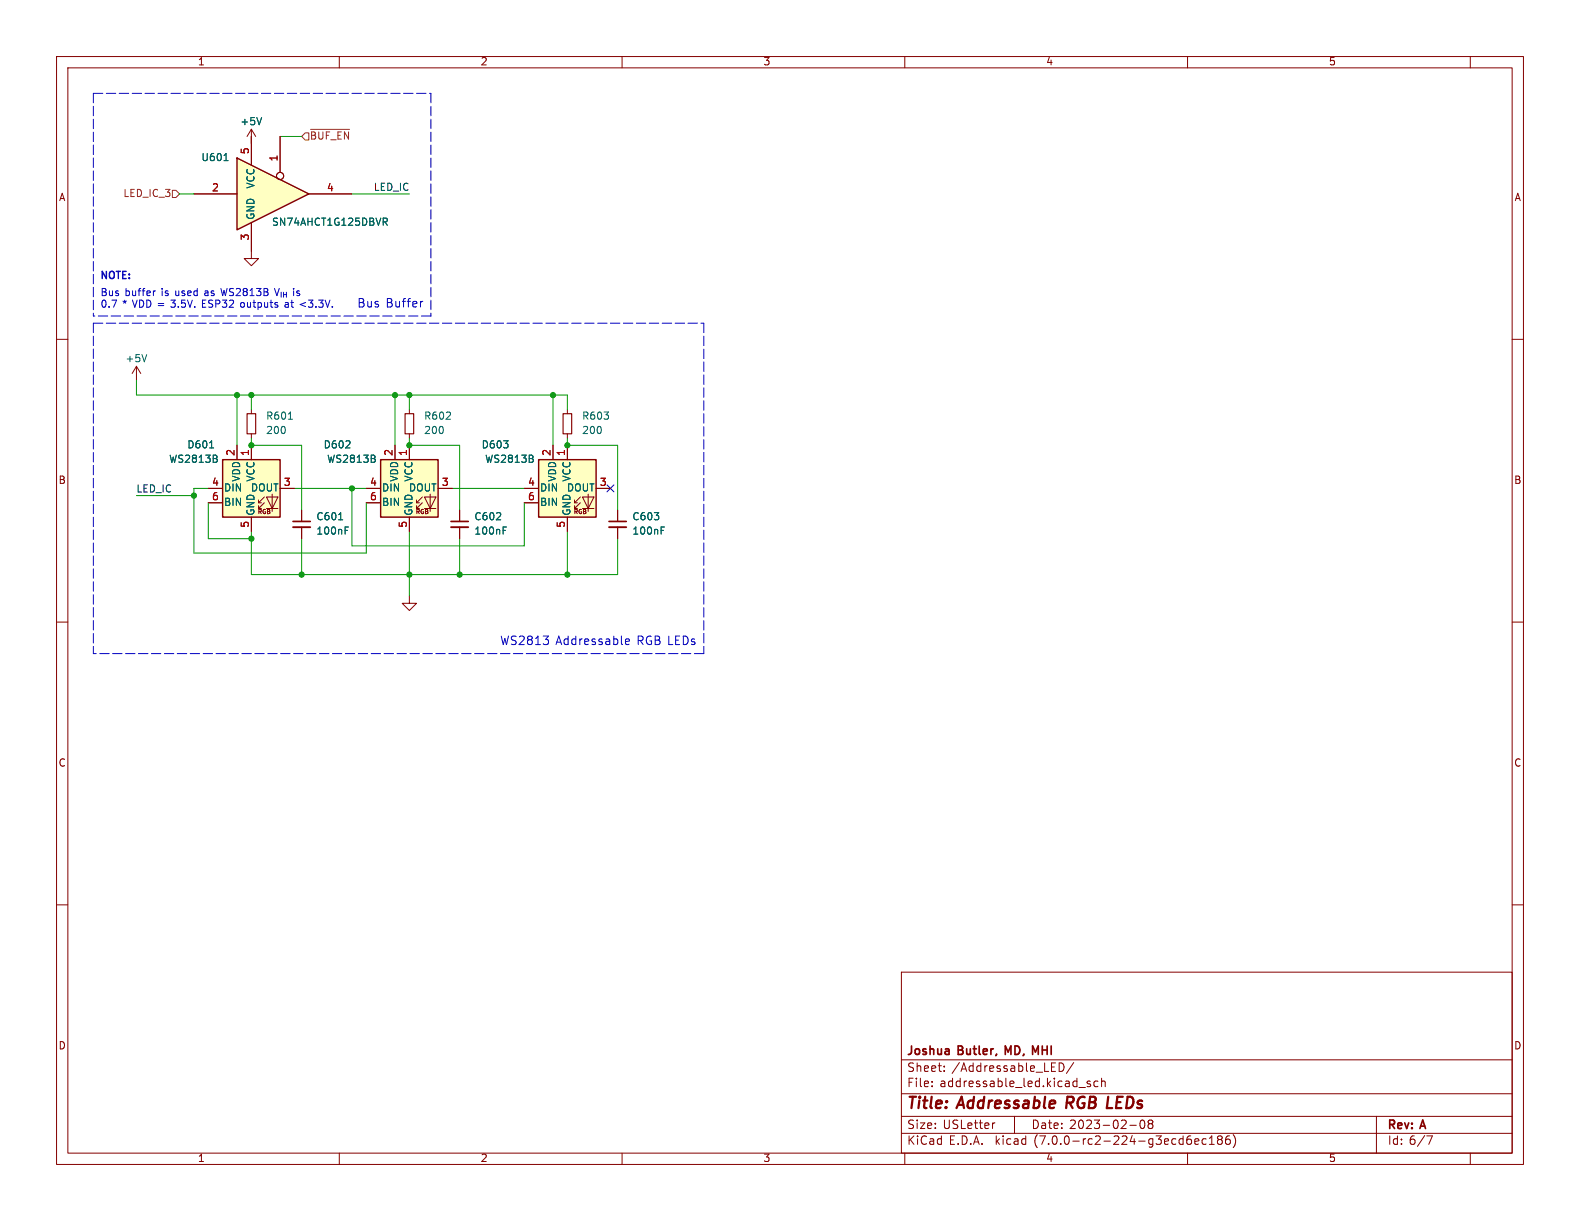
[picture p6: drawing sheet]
<svg xmlns="http://www.w3.org/2000/svg" width="279mm" height="216mm" viewBox="0 0 279 216" stroke-linecap="round" stroke-linejoin="round" font-family="sans-serif">
<g fill="none" stroke="#840000" stroke-width=".18">
<path d="M10 10h259.4v195.9h-259.4zM12 12h255.4v191.9h-255.4zM60 10v2M110 10v2M160 10v2M210 10v2M260 10v2M44.4 22.9l-.7 1.2M44.4 22.9v2.5M44.4 22.9l.8 1.2M10 60h2M44.4 44.5v1.2h1.3l-1.3 1.3-1.2-1.3h1.2"/>
<path d="M267.4 60h2M10 110h2M267.4 110h2M10 160h2M267.4 160h2M159.4 171.9h108v32h-108zM159.4 197.4h108M159.4 193.4h108M159.4 187.4h108M164.8 192v.2M164.8 191.2v.2M167 189.3v.2"/>
<path d="M167 188.5v.2M175.9 198.6h-.2M179.4 197.4v3M187.3 188v1.5a.79 .79 0 0 0 .9-.5 .79 .79 0 0 0-.3-1M189.9 187.9l-1.3 1.9M192.8 191.2h-.4l-.2 .2 .1 .2 .5 .1v.4h-.6M194.2 191.2h-.5l-.3 .2v.5l.2 .2h.6M194.8 191.3l.2-.1h.4v1M194.8 190.7v1.5M199.8 199h1.1M201.8 198.1h.1a.81 .81 0 0 1 .6 .6 .81 .81 0 0 1-.3 .8l-.1 .1a.81 .81 0 0 1-.6-.7 .81 .81 0 0 1 .3-.8zM203.3 198.7l-.3-.3 .3-.3h.3l.3 .2-.3 .4"/>
<path d="M203.3 198.7l-.3 .3 .1 .4 .2 .2h.3l.3-.3-.1-.5-.2-.1M203.3 198.7h.3M243.4 197.4v6.5M60 203.9v2M110 203.9v2M159.4 200.4h108M160 203.9v2M210 203.9v2M210.6 201.5l.1 .2-.1 .6M211.3 201.9l.7-.2-.1-.3h-.4l-.2 .2 .1 .7h.5M213.3 201.4h-.4l-.3 .2v.5l.1 .2h.6M213.9 202.4h.8"/>
<path d="M213.9 201.3l.4-.4v1.5M215.6 201.5l-.3 .3 .1 .4 .2 .2h.3l.2-.3v-.3l-.2-.3M215.6 201.5l-.3-.3 .3-.3h.3l.2 .2-.2 .4M215.6 201.5h.3M217.4 200.9a.59 .59 0 0 0-.7 .6v.6l.2 .2 .4 .1 .2-.2 .1-.5-.2-.2-.4-.1-.3 .3M218.1 200.6a1.72 1.72 0 0 1 0 2.3M253.3 200.9l-.6 1.5M260 203.9v2"/>
</g>
<path d="M46.3 20.8l-.5 1.3" fill="none" stroke="#006464" stroke-width=".18"/>
<path d="M41.9 27.9l12.7 6.4-12.7 6.3z" fill="#ffffc2"/>
<path d="M41.9 27.9l12.7 6.4-12.7 6.3zM39.4 81.3h10.1v10.1h-10.1zM67.3 81.3h10.2v10.1h-10.2zM95.2 81.3h10.2v10.1h-10.2z" fill="none" stroke="#840000" stroke-width=".25"/>
<g fill="none" stroke="#840000" stroke-width=".18">
<path d="M34.3 34.3h7.6M44.4 24.1v5.1M44.4 39.4v5.1M49.5 24.1v6.4M54.6 34.3h7.6M24.1 64.8l-.7 1.2M24.1 64.8v2.5M24.1 64.8l.8 1.2M41.9 78.7v2.6M44.4 72.4v.8M44.4 76.7v.8M44.4 78.7v2.6"/>
<path d="M69.8 78.7v2.6M72.4 72.4v.8M72.4 76.7v.8M72.4 78.7v2.6M97.8 78.7v2.6M100.3 72.4v.8M100.3 76.7v.8M100.3 78.7v2.6M36.8 88.9h2.6M36.8 86.4h2.6M44.4 91.4v2.6M45.7 89.9h.5"/>
<path d="M45.7 88.9h.5M46.7 88.9l-1 1v-.5M46.7 87.9l-1 1v-.5M47.1 87.9h2l-1 2zM47.1 89.9h2M48.1 87.4v3M49.5 86.4h2.6M53.3 90.2v2M53.3 93.2v2.1M64.8 88.9h2.5M64.8 86.4h2.5M72.4 91.4v2.6"/>
<path d="M73.7 89.9h.5M73.7 88.9h.5M74.7 88.9l-1 1v-.5M74.7 87.9l-1 1v-.5M75.1 87.9h2l-1 2zM75.1 89.9h2M76.1 87.4v3M77.5 86.4h2.5M81.3 90.2v2M81.3 93.2v2.1M92.7 88.9h2.5M92.7 86.4h2.5"/>
<path d="M100.3 91.4v2.6M101.6 89.9h.5M101.6 88.9h.5M102.6 88.9l-1 1v-.5M102.6 87.9l-1 1v-.5M103 87.9h2l-1 2zM103 89.9h2M104 87.4v3M105.4 86.4h2.5M109.2 90.2v2M109.2 93.2v2.1M72.4 105.4v1.3h1.3l-1.3 1.3-1.3-1.3h1.3"/>
<circle cx="49.5" cy="31.1" r=".63"/>
</g>
<g fill="none" stroke="#006464" stroke-width=".18">
<path d="M39.6 28.4h.7M46.3 20.8l-.5 1.3M67.8 38.6h.4l.3 .2-.1 .4h-.6M68.1 39.2l.4 .6M25.9 62.7l-.4 1.3M37.1 79.2h.7M51 74.1h.7M38.3 81.1l.1 .2-.1 .4M38.3 80.6v.4M59.9 91.9h.7M61 93.2h.6M66.3 81.1l.1 .2-.1 .4"/>
<path d="M66.3 80.6v.4M89 93.2h.6M94.2 81.1l.1 .2-.1 .4M94.2 80.6v.4M116.9 93.2h.6"/>
</g>
<path d="M43.7 73.2h1.5v3.5h-1.5zM71.6 73.2h1.6v3.5h-1.6zM99.6 73.2h1.5v3.5h-1.5z" fill="none" stroke="#840000" stroke-width=".2"/>
<path d="M51.8 93.2h3.1M79.8 93.2h3M107.7 93.2h3" fill="none" stroke="#840000" stroke-width=".33"/>
<path d="M51.8 92.2h3.1M79.8 92.2h3M107.7 92.2h3" fill="none" stroke="#840000" stroke-width=".3"/>
<g fill="#ffffc2" stroke="#ffffc2" stroke-width=".18">
<path d="M67.3 81.3h10.2v10.1h-10.2z"/>
<path d="M39.4 81.3h10.1v10.1h-10.1z"/>
<path d="M95.2 81.3h10.2v10.1h-10.2z"/>
</g>
<path d="M30.5 33.7h.6l.6 .6-.6 .6h-.6zM54 23.5h.6v1.3h-.6l-.7-.7zM54.9 22.9h6.9M55.8 23.7l-.2-.3-.5-.1v1.3M56.4 23.3v1.1M57.1 23.3v1.1M58.3 23.3h-.6v1.3M60.4 23.3h-.6v1.3M61.6 23.3v1.3l-.7-1.3v1.3" fill="none" stroke="#725600" stroke-width=".18"/>
<path d="M27.5 51.4l-.2 .1M48.5 51l.5 1.3M50.6 53.5h-.2M50.6 53.8l-.2 .2 .2 .3M54.1 53.5l-1 .3 1 .4M74.8 53.3l-.4 .1M110.6 113.5l.7-.2-.1-.3h-.4l-.2 .2 .1 .7h.5" fill="none" stroke="#0000c2" stroke-width=".18"/>
<path d="M16.5 16.5v39.4M16.5 16.5h59.7M76.2 16.5v39.4M16.5 57.2v58.4M16.5 57.2h108M76.2 55.9h-59.7M124.5 57.2v58.4M124.5 115.6h-108" fill="none" stroke="#0000c2" stroke-width=".18" stroke-dasharray="1.7 .6"/>
<g fill="none" stroke="#009600" stroke-width=".18">
<path d="M31.7 34.3h2.6M44.4 24.1v1.3M49.5 24.1h3.8M62.2 34.3h10.2M24.1 67.3v2.6h76.2v2.5M41.9 69.9v8.8M44.4 77.5v1.2h8.9v11.5M44.4 69.9v2.5M69.8 69.9v8.8M72.4 77.5v1.2h8.9v11.5M72.4 69.9v2.5M97.8 69.9v8.8"/>
<path d="M100.3 77.5v1.2h8.9v11.5M24.1 87.6h10.2M36.8 86.4h-2.5v11.4h30.5v-8.9M36.8 88.9v6.4h7.6M44.4 94v7.6h64.8v-6.3M52.1 86.4h12.7M53.3 95.3v6.3M62.2 86.4v10.1h30.5v-7.6M72.4 94v11.4M80 86.4h12.7M81.3 95.3v6.3M100.3 94v7.6"/>
</g>
<path d="M107.3 85.8l1.3 1.2M108.6 85.8l-1.3 1.2" fill="none" stroke="#000084" stroke-width=".18"/>
<g fill="#009600" stroke="#009600" stroke-width=".18">
<circle cx="53.3" cy="101.6" r=".46"/>
<circle cx="44.4" cy="95.3" r=".46"/>
<circle cx="34.3" cy="87.6" r=".46"/>
<circle cx="44.4" cy="69.9" r=".46"/>
<circle cx="41.9" cy="69.9" r=".46"/>
<circle cx="62.2" cy="86.4" r=".46"/>
<circle cx="100.3" cy="78.7" r=".46"/>
<circle cx="72.4" cy="101.6" r=".46"/>
<circle cx="81.3" cy="101.6" r=".46"/>
<circle cx="97.8" cy="69.9" r=".46"/>
<circle cx="72.4" cy="69.9" r=".46"/>
<circle cx="100.3" cy="101.6" r=".46"/>
<circle cx="69.8" cy="69.9" r=".46"/>
<circle cx="72.4" cy="78.7" r=".46"/>
<circle cx="44.4" cy="78.7" r=".46"/>
</g>
<g font-size="2.8" fill="#840000">
<text x="160.4" y="196.7">Title:</text>
<text x="169.5" y="196.7">Addressable</text>
<text x="189.2" y="196.7">RGB LEDs</text>
</g>
<g font-size="2.1" fill="#0000c2">
<text x="63.1" y="54.6">Bus Buffer</text>
<text x="88.3" y="114.3">WS2813</text>
<text x="98.2" y="114.3">Addressable</text>
<text x="112.6" y="114.3">RGB LEDs</text>
</g>
<g font-size="2.1" fill="#840000">
<text x="160.4" y="189.8">Sheet:</text>
<text x="160.4" y="187">Joshua</text>
<text x="168.3" y="189.8">/Addressable_LED/</text>
<text x="169.5" y="187">Butler,</text>
<text x="178.3" y="187">MD, MHI</text>
<text x="160.4" y="192.5">File:</text>
<text x="166.2" y="192.5">addressable_led.kicad_sch</text>
<text x="160.4" y="202.7">KiCad</text>
<text x="160.4" y="199.9">Size:</text>
<text x="166.7" y="199.9">USLetter</text>
<text x="167.8" y="202.7">E.D.A.</text>
<text x="176.1" y="202.7">kicad</text>
<text x="182.4" y="199.9">Date:</text>
<text x="183" y="202.7">(7.0.0-rc2-224-g3ecd6ec186)</text>
<text x="189.1" y="199.9">2023-02-08</text>
<text x="245.4" y="200.1">Rev:</text>
<text x="245.4" y="202.7">Id: 6/7</text>
<text x="251.4" y="200.1">A</text>
</g>
<g font-size="1.8" fill="#840000">
<text x="35" y="11.8">1</text>
<text x="85" y="11.8">2</text>
<text x="135" y="11.8">3</text>
<text x="185" y="11.8">4</text>
<text x="235" y="11.8">5</text>
<text x="10.4" y="35.8">A</text>
<text x="267.8" y="35.8">A</text>
<text x="10.3" y="85.8">B</text>
<text x="267.7" y="85.8">B</text>
<text x="10.3" y="135.8">C</text>
<text x="267.7" y="135.8">C</text>
<text x="10.3" y="185.8">D</text>
<text x="267.7" y="185.8">D</text>
<text x="35" y="205.7">1</text>
<text x="85" y="205.7">2</text>
<text x="135" y="205.7">3</text>
<text x="185" y="205.7">4</text>
<text x="235" y="205.7">5</text>
</g>
<g font-size="1.8" fill="#006464">
<text x="42.5" y="22.4">+5V</text>
<text x="35.6" y="28.8">U601</text>
<text x="45.3" y="33.5" transform="rotate(-90 45.3 33.5)">VCC</text>
<text x="45.3" y="38.9" transform="rotate(-90 45.3 38.9)">GND</text>
<text x="48" y="40.2">SN74AHCT1G125DBVR</text>
<text x="22.1" y="64.3">+5V</text>
<text x="47" y="74.5">R601</text>
<text x="47" y="77">200</text>
<text x="74.9" y="74.5">R602</text>
<text x="74.9" y="77">200</text>
<text x="102.9" y="74.5">R603</text>
<text x="102.9" y="77">200</text>
<text x="29.8" y="82.1">WS2813B</text>
<text x="33.1" y="79.6">D601</text>
<text x="57.2" y="79.6">D602</text>
<text x="57.8" y="82.1">WS2813B</text>
<text x="85.1" y="79.6">D603</text>
<text x="85.7" y="82.1">WS2813B</text>
<text x="39.6" y="87.2">DIN</text>
<text x="39.6" y="89.7">BIN</text>
<text x="42.7" y="85.3" transform="rotate(-90 42.7 85.3)">VDD</text>
<text x="44.3" y="87.2">DOUT</text>
<text x="45.3" y="85.3" transform="rotate(-90 45.3 85.3)">VCC</text>
<text x="67.6" y="87.2">DIN</text>
<text x="67.6" y="89.7">BIN</text>
<text x="70.7" y="85.3" transform="rotate(-90 70.7 85.3)">VDD</text>
<text x="72.2" y="87.2">DOUT</text>
<text x="73.2" y="85.3" transform="rotate(-90 73.2 85.3)">VCC</text>
<text x="95.5" y="87.2">DIN</text>
<text x="95.5" y="89.7">BIN</text>
<text x="98.6" y="85.3" transform="rotate(-90 98.6 85.3)">VDD</text>
<text x="100.1" y="87.2">DOUT</text>
<text x="101.2" y="85.3" transform="rotate(-90 101.2 85.3)">VCC</text>
<text x="45.3" y="91.2" transform="rotate(-90 45.3 91.2)">GND</text>
<text x="55.9" y="92.3">C601</text>
<text x="55.9" y="94.8">100nF</text>
<text x="73.2" y="91.2" transform="rotate(-90 73.2 91.2)">GND</text>
<text x="83.8" y="92.3">C602</text>
<text x="83.8" y="94.8">100nF</text>
<text x="101.2" y="91.2" transform="rotate(-90 101.2 91.2)">GND</text>
<text x="111.8" y="92.3">C603</text>
<text x="111.8" y="94.8">100nF</text>
</g>
<g font-size="1.8" fill="#a90000">
<text x="44.2" y="27.3" transform="rotate(-90 44.2 27.3)">5</text>
<text x="49.3" y="28.6" transform="rotate(-90 49.3 28.6)">1</text>
<text x="37.4" y="34">2</text>
<text x="57.8" y="34">4</text>
<text x="44.2" y="42.6" transform="rotate(-90 44.2 42.6)">3</text>
<text x="41.7" y="80.7" transform="rotate(-90 41.7 80.7)">2</text>
<text x="44.2" y="80.7" transform="rotate(-90 44.2 80.7)">1</text>
<text x="69.6" y="80.7" transform="rotate(-90 69.6 80.7)">2</text>
<text x="72.1" y="80.7" transform="rotate(-90 72.1 80.7)">1</text>
<text x="97.5" y="80.7" transform="rotate(-90 97.5 80.7)">2</text>
<text x="100.1" y="80.7" transform="rotate(-90 100.1 80.7)">1</text>
<text x="37.4" y="86.1">4</text>
<text x="37.4" y="88.6">6</text>
<text x="50.1" y="86.1">3</text>
<text x="65.4" y="86.1">4</text>
<text x="65.4" y="88.6">6</text>
<text x="78.1" y="86.1">3</text>
<text x="93.3" y="86.1">4</text>
<text x="93.3" y="88.6">6</text>
<text x="106" y="86.1">3</text>
<text x="44.2" y="93.4" transform="rotate(-90 44.2 93.4)">5</text>
<text x="72.1" y="93.4" transform="rotate(-90 72.1 93.4)">5</text>
<text x="100.1" y="93.4" transform="rotate(-90 100.1 93.4)">5</text>
</g>
<g font-size="1.8" fill="#725600">
<text x="54.8" y="25.6">~{BUF_EN}</text>
<text x="21.7" y="35.1">LED_IC_3</text>
</g>
<g font-size="1.8" fill="#0f0f0f">
<text x="66" y="33.9">LED_IC</text>
<text x="24.1" y="87.3">LED_IC</text>
</g>
<g font-size="1.8" fill="#0000c2">
<text x="17.8" y="49.5">NOTE:</text>
<text x="17.8" y="52.6">Bus</text>
<text x="22.1" y="52.6">buffer</text>
<text x="28.6" y="52.6">is</text>
<text x="31.2" y="52.6">used</text>
<text x="36.5" y="52.6">as WS2813B</text>
<text x="49.2" y="52.6">V_{IH}</text>
<text x="52.5" y="52.6">is</text>
<text x="17.8" y="54.6">0.7</text>
<text x="21.7" y="54.6">* VDD =</text>
<text x="30.5" y="54.6">3.5V.</text>
<text x="36.1" y="54.6">ESP32</text>
<text x="43.1" y="54.6">outputs</text>
<text x="51" y="54.6">at</text>
<text x="53.8" y="54.6">&lt;3.3V.</text>
</g>
<g font-size="1.1" fill="#840000">
<text x="45.5" y="91.1">RGB</text>
<text x="73.4" y="91.1">RGB</text>
<text x="101.4" y="91.1">RGB</text>
</g>
</svg>
